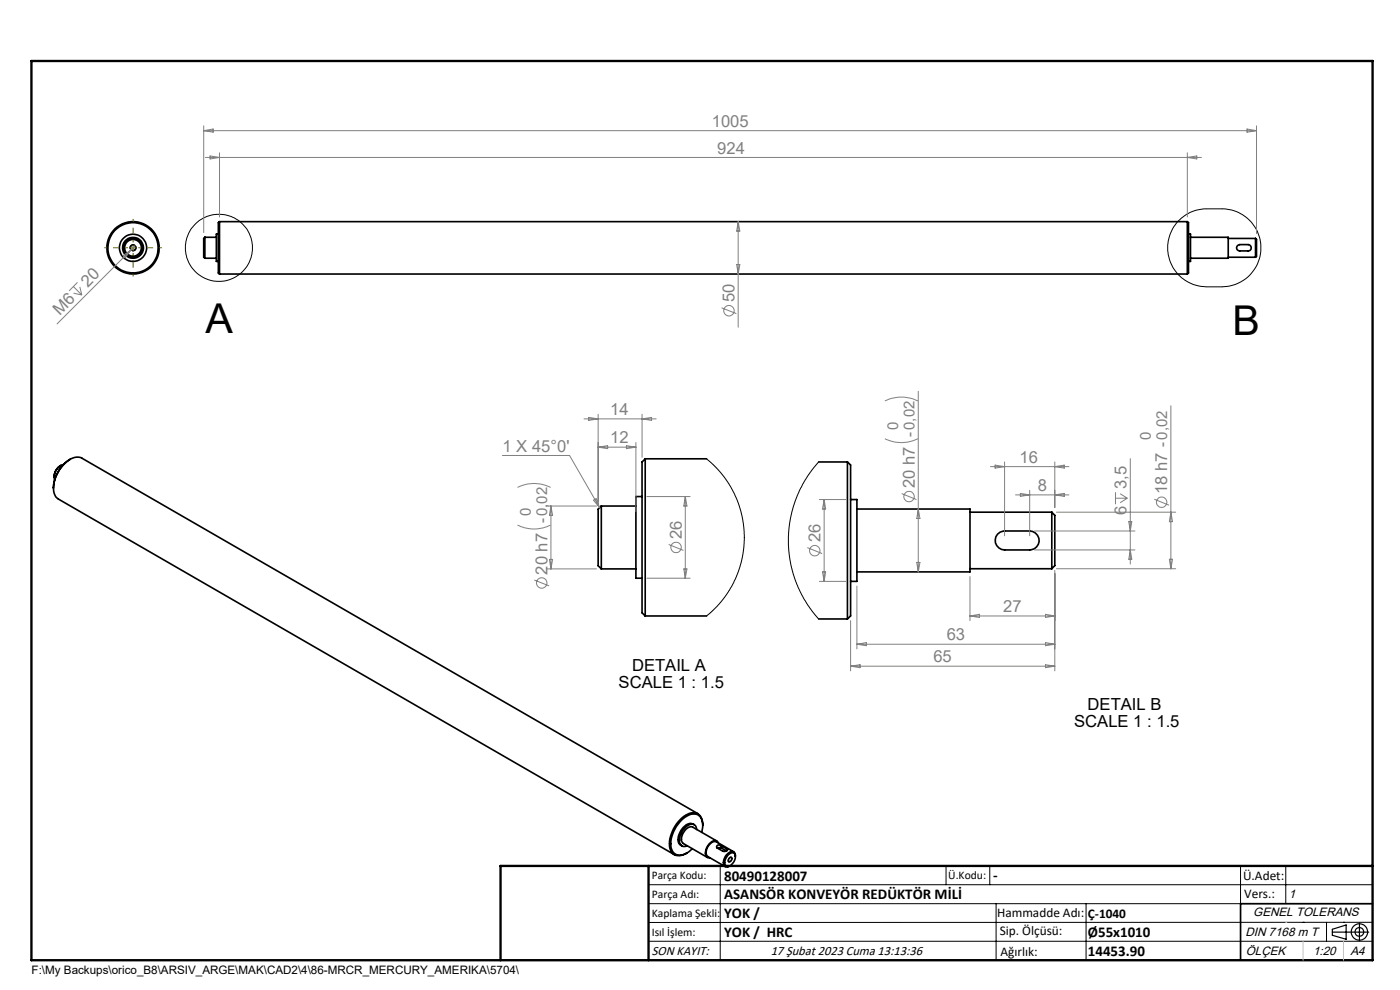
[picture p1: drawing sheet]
<svg xmlns="http://www.w3.org/2000/svg" width="297mm" height="210mm" viewBox="0 0 297 210" stroke-linecap="round" stroke-linejoin="round" font-family="sans-serif">
<g fill="none" stroke="#000" stroke-width=".35">
<path d="M43.5 50.3v4.5M43.5 50.3l-.3 .3v4l.3 .2M43.5 54.8h2.4M43.5 50.3h2.4M46.3 49.7h-.4v5.7h.4M46.6 47l-.3 .2v10.7l.3 .2M46.6 47v11.1M46.6 58.1h205.3M46.6 47h205.3M251.9 47v11.1M251.9 47l.2 .2v10.7l-.2 .2M252.1 49.7h.5v5.7h-.5"/>
<path d="M252.6 50.3h8v4.5h-8M260.6 54.6h5.7M260.6 50.6h5.7M262.5 52.1l.5-.2h1.8a.67 .67 0 0 1 .6 .7 .67 .67 0 0 1-.6 .6h-2l-.4-.5zM266.3 50.6v4M266.3 50.6l.3 .2v3.6l-.3 .2M12.9 98.7a2.74 2.74 0 0 0-1.4 2.5M13.4 98.6a2.71 2.71 0 0 0-1.8 3.2M14.9 97.4a7.5 7.5 0 0 0-3.6 6.2M136.9 97.3l-.7 .7v32l.7 .7M136.9 97.3v33.4M136.9 97.3h13"/>
<path d="M173.7 98h6.1M179.8 98v33.3M179.8 98l.6 .6v32.1l-.6 .6M127.6 107.3v13.4M127.6 107.3l-.7 .7v12l.7 .7M127.6 107.3h7.3M136.2 105.3h-1.3v17.4h1.3M180.4 106h1.4v17.3h-1.4M181.8 108h24v13.3h-24M205.8 108.6h17.3M211.6 113.3l.6-.4 .9-.3h5.3a2.01 2.01 0 0 1 2.1 2 2.01 2.01 0 0 1-2.1 2.1h-5.3a2.02 2.02 0 0 1-1.8-1.2 2.02 2.02 0 0 1 .3-2.2zM223.1 108.6v12"/>
<path d="M223.1 108.6l.7 .7v10.7l-.7 .6M127.6 120.7h7.3M136.9 130.7h13M173.7 131.3h6.1M205.8 120.6h17.3M147.3 174.9a1.61 1.61 0 0 0-2.3 .6 3.2 3.2 0 0 0-.9 3.5l.6 .4M147.8 176a1.13 1.13 0 0 0-.7-1.2 1.13 1.13 0 0 0-1.3 .4 3.5 3.5 0 0 0-1.4 3.9 1.05 1.05 0 0 0 1.4 .3M148.1 172.6l-130.7-75.4a3.1 3.1 0 0 0-3.6 1.1 6.7 6.7 0 0 0-2.2 6.7l.8 .9 130.7 75.4M148.9 176.6a3.2 3.2 0 0 0-.8-3.7 3.5 3.5 0 0 0-3.9 1.5 6.3 6.3 0 0 0-1.7 5.9 2.04 2.04 0 0 0 3.3 .6l1.1-.9M149.1 175.1a2.16 2.16 0 0 0-2.8-2.6 7.4 7.4 0 0 0-4.2 7.4 2.1 2.1 0 0 0 3.5 1.1h.1M152 178.4l-5-2.9a1.94 1.94 0 0 0-2.2 1.5l-.2 .7v.6l.2 .5 5.3 3.1M152.2 179.9l1.1 .6a.69 .69 0 0 0 1-.3l-.1-.2"/>
<path d="M152.4 178.8a.95 .95 0 0 0-1.7-.1 2.58 2.58 0 0 0-.8 3l.3 .3h.4M153 179.4a.53 .53 0 0 0-.6-.2 .53 .53 0 0 0-.3 .6l.1 .1M153 179.9h-.8M153 179.4l1.2 .6M153 179.9l1.1 .6M153 179.4v.5M154.2 180v.5M154.3 181.5a.9 .9 0 0 1 .8-.6 .9 .9 0 0 1 .9 .4 2.14 2.14 0 0 1-1.7 2.5 1.05 1.05 0 0 1-.3-1.7zM154.8 182l.1-.1a.42 .42 0 0 1 .4 .4 .42 .42 0 0 1-.4 .4l-.2 .1-.2-.2zM155.6 180.7l-3.6-2.1a1.96 1.96 0 0 0-2.2 1.9l.2 1.1 3.8 2.2M156 181.7a.82 .82 0 0 0-.4-1 .82 .82 0 0 0-1 .2 2.23 2.23 0 0 0-.9 2.8l.6 .2 .6-.3M291.2 191.7h-28v12"/>
<circle cx="28.2" cy="52.6" r="2.88"/>
<circle cx="28.2" cy="52.6" r="2.22"/>
<circle cx="28.2" cy="52.6" r=".58"/>
<circle cx="28.2" cy="52.6" r="2"/>
<circle cx="28.2" cy="52.6" r="1.78"/>
<circle cx="28.2" cy="52.6" r="5.3"/>
<circle cx="28.2" cy="52.6" r="5.6"/>
</g>
<g fill="none" stroke="#000" stroke-width=".21">
<path d="M27.6 52.7a.66 .66 0 0 1 .6-.8 .66 .66 0 0 1 .7 .8 .66 .66 0 0 1-.9 .5M249.8 47.1a8.2 8.2 0 0 1 6.2-2.8h3.2a8.3 8.3 0 0 1 8.3 8.3 8.3 8.3 0 0 1-8.3 8.2h-3.2a8.3 8.3 0 0 1-7.5-4.8 8.3 8.3 0 0 1 1.3-8.9zM149.9 97.3l2.2 2 1.5 1.8 1 1.4 1.3 2.4 .8 1.9 .7 2.8 .5 3.8-.1 2.4-.2 1.9-.6 2.5-.9 2.5-1.4 2.5-1 1.6-1.5 1.7-2.3 2.2M173.7 98l-1.5 1.7-1.3 2-1.8 3.5-.8 2.3-.6 2.3-.4 3.8v2.1l.2 2.5 .4 2.3 .8 2.5 1.8 4 1.7 2.5 1.5 1.8M137.6 187.7h153.6M137.6 191.7h153.6M137.6 199.7h153.6M152.8 183.7v20M154.7 182l.3-.2a.57 .57 0 0 1 .2 .7 .57 .57 0 0 1-.7 .3l-.1-.3zM200.7 183.7v4M210 183.7v4M211.3 191.7v12"/>
<path d="M230.4 191.7v12M263.2 183.7v20M272.8 183.7v8M276.4 195.6h.1M281.4 195.6v4.1M285 195.6h.1M291.2 195.6l-153.6 .1"/>
<circle cx="46.4" cy="52.6" r="7.1"/>
</g>
<g fill="none" stroke="#808080" stroke-width=".21">
<path d="M43.2 26.7v22.6M43.2 27.7h223.4M43.2 27.7l2-.3v.6zM43.6 33.4h211.3M44.6 33.1l2 .3-2 .3zM46.6 32.4v13.6M251.9 32.4v13.6M251.9 33.4l2-.3v.6zM264.5 27.4l2.1 .3-2.1 .3zM266.6 26.7v22.9M16.4 59.9l-1.7 1.8M26.1 54.2l1.7-1.2-1.2 1.7z"/>
<path d="M27.8 53l-15.7 15.7M28.7 52.1l-.9 .9M156.3 56.1h.7l-.4 2zM156.6 47v22.4M156.6 47l.4 2h-.7zM15.6 60.8l1.8 1.8M15.6 62.2l1.8 .4M16.9 60.8l.5 1.8M153.1 65.3l3.1 1.2M106.6 96.6h14.2l6.4 11.1M123.9 88.9h15.3M124.9 88.5l2 .4-2 .3z"/>
<path d="M126.9 87.9v19.1M126.9 94.9h8M126.9 94.9l2-.4v.7zM132.9 94.5l2 .4-2 .3zM134.9 93.9v14.6M136.2 87.9v9.1M136.2 88.9l2-.4v.7zM187.7 93.1a7.7 7.7 0 0 0 7 0M187.7 85a8 8 0 0 1 7 0M194.8 83v38.3M210.1 99h16.7M211.1 98.7l2 .3-2 .3z"/>
<path d="M213.1 98v15.7M223.8 98v9.7M223.8 99l2-.3v.6zM239.8 97.3v22.4M248.4 86.1v34.5M109.8 111.4a8 8 0 0 0 7 0M109.8 103.4a7.7 7.7 0 0 1 7 0M115.9 107.3h10.6M116.6 118.7h.6l-.3 2zM116.9 107.3v13.4M116.9 107.3l.3 2h-.6zM125.9 106.1l.6-.3 .7 1.9z"/>
<path d="M137.2 105.3h9.2M141.9 115.5l3.1 1.3M145.4 105.3v17.4M145.4 105.3l.3 2h-.6zM171.3 116.2l3.1 1.2M173.8 106h5.7M174.8 106v17.3M174.8 106l.4 2h-.7zM191.3 104.7l3.1 1.3M194.5 119.3h.7l-.4 2zM194.8 108l.4 2h-.7zM215.4 105h11.4"/>
<path d="M216.5 104.7l1.9 .3-1.9 .3zM218.4 104v9.7M219.5 112.6h21.3M219.5 116.7h21.3M223.8 105l2-.3v.6zM224.1 108.6h25.3M236.6 104.4v2.6M236.6 105.7h2.5M237.6 104.7l1.5 1M239.1 105.7l-1.5 .9M239.5 110.7h.6l-.3 1.9zM239.8 116.7l.3 1.9h-.6z"/>
<path d="M244.9 105.9l3.1 1.3M248.1 118.6h.6l-.3 2zM248.4 108.6l.3 2.1h-.6zM113.3 123l3.2 1.3M115.9 120.7h10.6M137.2 122.7h9.2M145.1 120.7h.6l-.3 2zM173.8 123.3h5.7M174.5 121.3h.7l-.4 2zM180.4 131.6v10.7M181.8 124.3v13.3M181.8 136.7h42"/>
<path d="M181.8 136.7l2-.4v.7zM205.8 122.3v9.3M205.8 130.7h18M205.8 130.7l2-.4v.7zM221.8 130.3l2 .4-2 .3zM221.8 136.3l2 .4-2 .3zM223.8 121v21.3M224.1 120.6h25.3M180.4 141.3h43.4M180.4 141.3l2.1-.3v.6zM221.8 141l2 .3-2 .3z"/>
<circle cx="154.6" cy="65.9" r="1.11"/>
<circle cx="143.4" cy="116.1" r="1.09"/>
<circle cx="172.8" cy="116.8" r="1.1"/>
<circle cx="192.8" cy="105.3" r="1.1"/>
<circle cx="246.4" cy="106.5" r="1.1"/>
<circle cx="114.9" cy="123.7" r="1.11"/>
</g>
<g fill="none" stroke="#000" stroke-width=".25">
<path d="M282.6 197.7h7.8M282.6 197.1l3-.9v3l-3-.8zM288.4 195.8v3.8M106.2 203.7h185"/>
<circle cx="288.4" cy="197.7" r="1.74"/>
<circle cx="288.4" cy="197.7" r=".93"/>
</g>
<path d="M27.1 52.6h-5M28.2 51.4v-5M28.2 53.7v5M29.3 52.6h5" fill="none" stroke="#808000" stroke-width=".21" stroke-dasharray="15.2 1.3 1.3 1.3" stroke-dashoffset="14.6" stroke-linecap="butt"/>
<path d="M27.7 52.6h1.1M28.2 52v1.1" fill="none" stroke="#808000" stroke-width=".21"/>
<path d="M6.7 12.9h284.5v190.8h-284.5zM137.6 183.7v20M291.2 183.7h-185v20" fill="none" stroke="#000" stroke-width=".5"/>
<path d="M276.4 199.7v4M285 199.7v4" fill="none" stroke="#c0c0c0" stroke-width=".21"/>
<path d="M272.8 195.6h.1" fill="none" stroke="#c0c0c0" stroke-width=".25"/>
<g font-size="8.7">
<text x="43.6" y="70.6">A</text>
<text x="261.5" y="71">B</text>
</g>
<g font-size="3.5" fill="#808080">
<text x="151" y="26.9">1005</text>
<text x="152.2" y="32.6">924</text>
<text x="18.6" y="61.1" transform="rotate(-45 18.6 61.1)">20</text>
<text x="155.8" y="64.1" transform="rotate(-90 155.8 64.1)">50</text>
<text x="12.7" y="67" transform="rotate(-45 12.7 67)">M6</text>
<text x="129.4" y="88.1">14</text>
<text x="106.6" y="95.8">1 X 45°0'</text>
<text x="129.4" y="94.1">12</text>
<text x="216.3" y="98.2">16</text>
<text x="194" y="103.5" transform="rotate(-90 194 103.5)">20 h7 -0,02</text>
<text x="220.2" y="104.2">8</text>
<text x="239" y="103.7" transform="rotate(-90 239 103.7)">3,5</text>
<text x="247.6" y="104.7" transform="rotate(-90 247.6 104.7)">18 h7 -0,02</text>
<text x="239" y="109.2" transform="rotate(-90 239 109.2)">6</text>
<text x="144.6" y="114.3" transform="rotate(-90 144.6 114.3)">26</text>
<text x="174" y="115" transform="rotate(-90 174 115)">26</text>
<text x="116.1" y="121.9" transform="rotate(-90 116.1 121.9)">20 h7 -0,02</text>
<text x="212.8" y="129.8">27</text>
<text x="200.8" y="135.8">63</text>
<text x="198" y="140.5">65</text>
</g>
<g font-size="3.5">
<text x="134.1" y="142.3">DETAIL A</text>
<text x="131.2" y="145.9">SCALE 1 : 1.5</text>
<text x="227.9" y="154.2">SCALE 1 : 1.5</text>
<text x="230.7" y="150.7">DETAIL B</text>
</g>
<g font-size="3.2" fill="#808080">
<text x="190.5" y="91.2" transform="rotate(-90 190.5 91.2)">0</text>
<text x="244.1" y="93.3" transform="rotate(-90 244.1 93.3)">0</text>
<text x="112.6" y="109.5" transform="rotate(-90 112.6 109.5)">0</text>
</g>
<g font-size="3.2">
<text x="153.6" y="186.8">80490128007</text>
<text x="153.6" y="190.8">ASANSÖR KONVEYÖR REDÜKTÖR MİLİ</text>
<text x="210.7" y="186.6">-</text>
<text x="153.6" y="194.8">YOK /</text>
<text x="153.6" y="198.8">YOK / HRC</text>
<text x="230.8" y="198.7">Ø55x1010</text>
<text x="230.8" y="202.8">14453.90</text>
</g>
<g font-size="2.8">
<text x="263.7" y="186.7">Ü.Adet:</text>
<text x="263.9" y="190.5">Vers.:</text>
<text x="211.5" y="194.5">Hammadde Adı:</text>
<text x="230.8" y="194.7">Ç-1040</text>
<text x="138.3" y="202.6">SON KAYIT:</text>
<text x="163.5" y="202.6">17 Şubat 2023 Cuma 13:13:36</text>
<text x="212.1" y="198.4">Sip. Ölçüsü:</text>
<text x="212.2" y="202.7">Ağırlık:</text>
</g>
<g font-size="2.6">
<text x="273.4" y="190.4">1</text>
<text x="265.9" y="194.4">GENEL TOLERANS</text>
<text x="264.2" y="198.5">DIN 7168 m T</text>
<text x="264.3" y="202.6">ÖLÇEK</text>
<text x="278.5" y="202.6">1:20</text>
<text x="286.5" y="202.6">A4</text>
</g>
<g font-size="2.5">
<text x="138.3" y="186.4">Parça Kodu:</text>
<text x="138.3" y="190.5">Parça Adı:</text>
<text x="201.2" y="186.5">Ü.Kodu:</text>
<text x="138.3" y="194.5">Kaplama Şekli:</text>
<text x="138.3" y="198.6">Isıl İşlem:</text>
<text x="6.7" y="206.7">F:\My Backups\orico_B8\ARSIV_ARGE\MAK\CAD2\4\86-MRCR_MERCURY_AMERIKA\5704\</text>
</g>
</svg>
